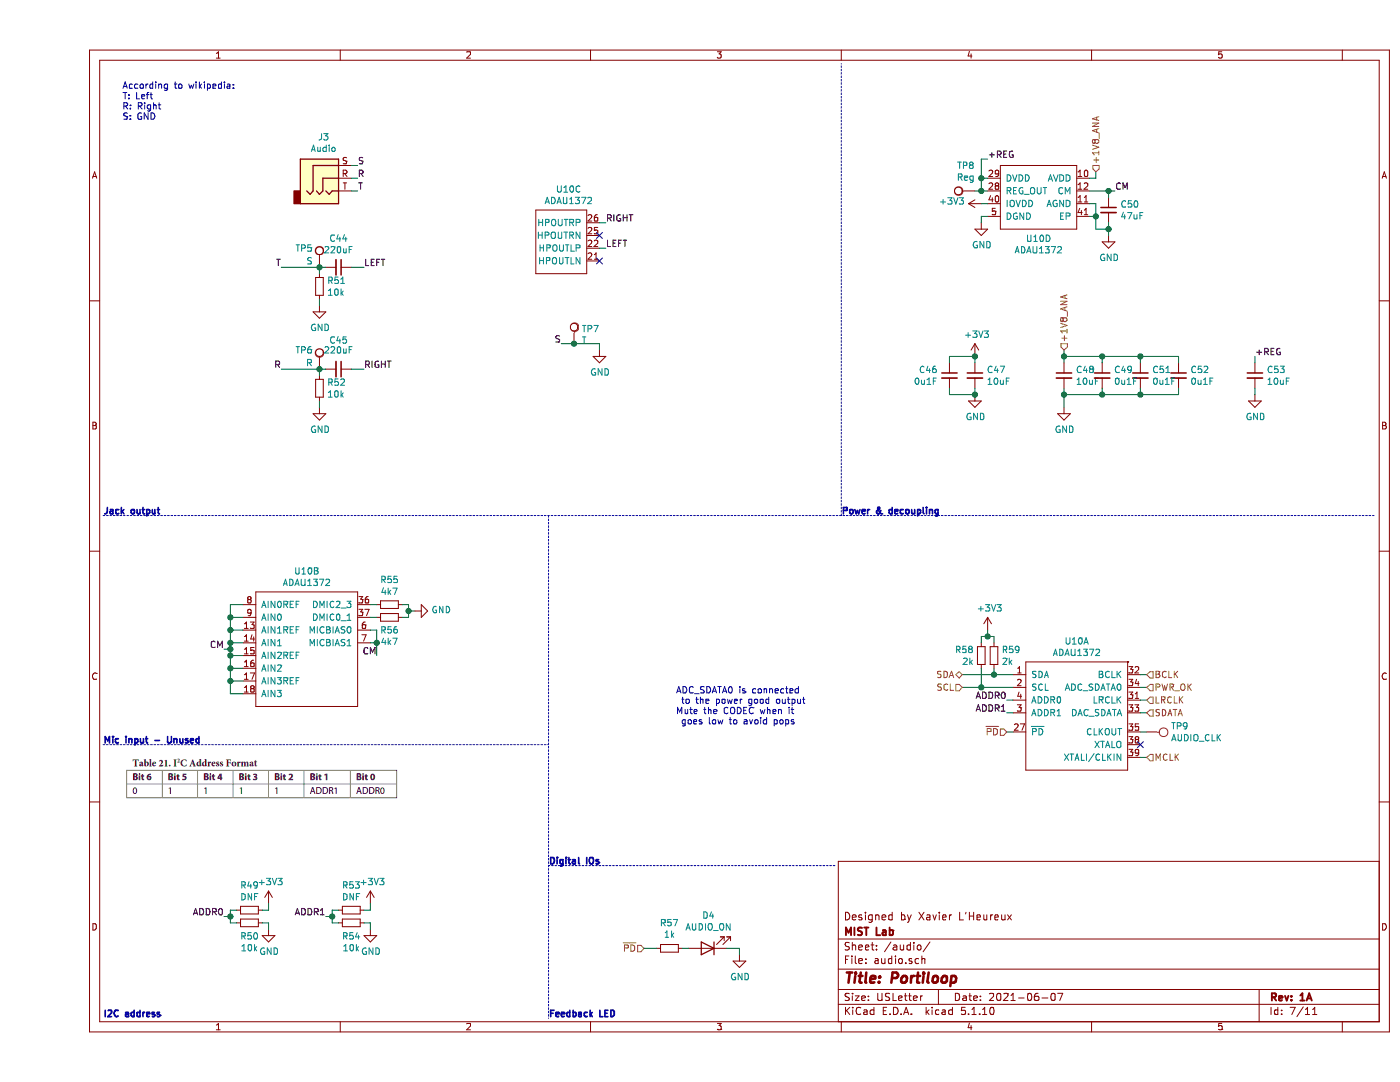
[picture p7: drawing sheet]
EESchema Schematic File Version 4
EELAYER 30 0
EELAYER END
$Descr USLetter 11000 8500
encoding utf-8
Sheet 7 11
Title "Portiloop"
Date "2021-06-07"
Rev "1A"
Comp "MIST Lab"
Comment1 "Designed by Xavier L'Heureux"
Comment2 ""
Comment3 ""
Comment4 ""
$EndDescr
Text Notes 650  950  0    50   ~ 0
According to wikipedia:\nT: Left\nR: Right\nS: GND
Text Label 4100 2700 2    50   ~ 0
S
Text Label 2550 2100 0    50   ~ 0
LEFT
Text Label 2500 1300 0    50   ~ 0
S
Text Label 2500 1400 0    50   ~ 0
R
Text Label 2500 1500 0    50   ~ 0
T
Wire Wire Line
	2500 1500 2450 1500
Wire Wire Line
	2450 1400 2500 1400
Wire Wire Line
	2500 1300 2450 1300
$Comp
L Device:C_Small C44
U 1 1
P 2350 2100
F 0 "C44" V 2121 2100 50  0000 C CNN
F 1 "220uF" V 2212 2100 50  0000 C CNN
F 2 "Capacitor_SMD:C_1210_3225Metric" H 2350 2100 50  0001 C CNN
F 3 "~" H 2350 2100 50  0001 C CNN
	1    2350 2100
	0    1    1    0   
$EndComp
$Comp
L Device:R_Small R51
U 1 1
P 2200 2250
F 0 "R51" H 2259 2296 50  0000 L CNN
F 1 "10k" H 2259 2205 50  0000 L CNN
F 2 "Resistor_SMD:R_0603_1608Metric" H 2200 2250 50  0001 C CNN
F 3 "~" H 2200 2250 50  0001 C CNN
	1    2200 2250
	1    0    0    -1  
$EndComp
Wire Wire Line
	2200 2150 2200 2100
Wire Wire Line
	2200 2100 2250 2100
Connection ~ 2200 2100
Wire Wire Line
	2200 2400 2200 2350
$Comp
L Connector:TestPoint TP5
U 1 1
P 2200 2100
F 0 "TP5" H 2150 2250 50  0000 R CNN
F 1 "S" H 2150 2150 50  0000 R CNN
F 2 "TestPoint:TestPoint_Pad_D1.0mm" H 2400 2100 50  0001 C CNN
F 3 "~" H 2400 2100 50  0001 C CNN
	1    2200 2100
	1    0    0    -1  
$EndComp
Wire Wire Line
	1900 2100 2200 2100
Text Label 1900 2900 2    50   ~ 0
R
Text Label 2550 2900 0    50   ~ 0
RIGHT
$Comp
L Device:C_Small C45
U 1 1
P 2350 2900
F 0 "C45" V 2121 2900 50  0000 C CNN
F 1 "220uF" V 2200 2900 50  0000 C CNN
F 2 "Capacitor_SMD:C_1210_3225Metric" H 2350 2900 50  0001 C CNN
F 3 "~" H 2350 2900 50  0001 C CNN
	1    2350 2900
	0    1    1    0   
$EndComp
$Comp
L Device:R_Small R52
U 1 1
P 2200 3050
F 0 "R52" H 2259 3096 50  0000 L CNN
F 1 "10k" H 2259 3005 50  0000 L CNN
F 2 "Resistor_SMD:R_0603_1608Metric" H 2200 3050 50  0001 C CNN
F 3 "~" H 2200 3050 50  0001 C CNN
	1    2200 3050
	1    0    0    -1  
$EndComp
Wire Wire Line
	2200 2950 2200 2900
Wire Wire Line
	2200 2900 2250 2900
Connection ~ 2200 2900
Wire Wire Line
	2200 3200 2200 3150
$Comp
L Connector:TestPoint TP7
U 1 1
P 4200 2700
F 0 "TP7" H 4258 2818 50  0000 L CNN
F 1 "T" H 4258 2727 50  0000 L CNN
F 2 "TestPoint:TestPoint_Pad_D1.0mm" H 4400 2700 50  0001 C CNN
F 3 "~" H 4400 2700 50  0001 C CNN
	1    4200 2700
	1    0    0    -1  
$EndComp
Wire Wire Line
	4200 2700 4400 2700
Wire Wire Line
	4400 2750 4400 2700
Connection ~ 4200 2700
Wire Wire Line
	1900 2900 2200 2900
$Comp
L Connector:TestPoint TP6
U 1 1
P 2200 2900
F 0 "TP6" H 2150 3050 50  0000 R CNN
F 1 "R" H 2150 2950 50  0000 R CNN
F 2 "TestPoint:TestPoint_Pad_D1.0mm" H 2400 2900 50  0001 C CNN
F 3 "~" H 2400 2900 50  0001 C CNN
	1    2200 2900
	1    0    0    -1  
$EndComp
$Comp
L Connector:AudioJack3 J3
U 1 1
P 2250 1400
F 0 "J3" H 2232 1725 50  0000 C CNN
F 1 "Audio" H 2232 1634 50  0000 C CNN
F 2 "Connector_Audio:Jack_3.5mm_CUI_SJ1-3533NG_Horizontal" H 2250 1400 50  0001 C CNN
F 3 "~" H 2250 1400 50  0001 C CNN
	1    2250 1400
	1    0    0    -1  
$EndComp
Text Notes 500  4050 0    50   ~ 10
Jack output
Text HLabel 7600 5750 0    50   Input ~ 0
~PD~
Wire Wire Line
	7600 5750 7650 5750
$Comp
L Device:C_Small C50
U 1 1
P 8400 1650
F 0 "C50" H 8492 1696 50  0000 L CNN
F 1 "47uF" H 8492 1605 50  0000 L CNN
F 2 "Capacitor_SMD:C_1210_3225Metric" H 8400 1650 50  0001 C CNN
F 3 "~" H 8400 1650 50  0001 C CNN
	1    8400 1650
	1    0    0    -1  
$EndComp
Wire Wire Line
	8250 1500 8400 1500
Wire Wire Line
	8400 1550 8400 1500
Wire Wire Line
	8400 1750 8400 1800
Wire Wire Line
	8400 1800 8300 1800
Wire Wire Line
	8300 1600 8250 1600
Connection ~ 8400 1800
Wire Wire Line
	8400 1800 8400 1850
Wire Wire Line
	8300 1600 8300 1700
$Comp
L power:GND #PWR078
U 1 1
P 7400 1750
F 0 "#PWR078" H 7400 1500 50  0001 C CNN
F 1 "GND" H 7405 1577 50  0000 C CNN
F 2 "" H 7400 1750 50  0001 C CNN
F 3 "" H 7400 1750 50  0001 C CNN
	1    7400 1750
	1    0    0    -1  
$EndComp
Wire Wire Line
	7400 1750 7400 1700
Wire Wire Line
	7400 1700 7450 1700
Wire Wire Line
	7450 1400 7400 1400
$Comp
L Connector:TestPoint TP8
U 1 1
P 7350 1500
F 0 "TP8" V 7545 1572 50  0000 C CNN
F 1 "Reg" V 7454 1572 50  0000 C CNN
F 2 "TestPoint:TestPoint_Pad_D1.0mm" H 7550 1500 50  0001 C CNN
F 3 "~" H 7550 1500 50  0001 C CNN
	1    7350 1500
	0    -1   -1   0   
$EndComp
Wire Wire Line
	8300 1350 8300 1400
Wire Wire Line
	8300 1400 8250 1400
Text HLabel 8300 1350 1    50   Input ~ 0
+1V8_ANA
Text HLabel 7250 5300 0    50   BiDi ~ 0
SDA
Text HLabel 7250 5400 0    50   Input ~ 0
SCL
$Comp
L Device:R_Small R59
U 1 1
P 7500 5150
F 0 "R59" H 7559 5196 50  0000 L CNN
F 1 "2k" H 7559 5105 50  0000 L CNN
F 2 "Resistor_SMD:R_0201_0603Metric" H 7500 5150 50  0001 C CNN
F 3 "~" H 7500 5150 50  0001 C CNN
	1    7500 5150
	1    0    0    -1  
$EndComp
Connection ~ 7500 5300
Wire Wire Line
	7500 5300 7650 5300
Wire Wire Line
	7500 5250 7500 5300
$Comp
L Device:R_Small R58
U 1 1
P 7400 5150
F 0 "R58" H 7342 5196 50  0000 R CNN
F 1 "2k" H 7342 5105 50  0000 R CNN
F 2 "Resistor_SMD:R_0201_0603Metric" H 7400 5150 50  0001 C CNN
F 3 "~" H 7400 5150 50  0001 C CNN
	1    7400 5150
	1    0    0    -1  
$EndComp
Wire Wire Line
	7250 5300 7500 5300
Wire Wire Line
	7400 5250 7400 5400
Connection ~ 7400 5400
Wire Wire Line
	7400 5400 7650 5400
Wire Wire Line
	7450 4950 7450 5000
Wire Wire Line
	7450 5000 7400 5000
Wire Wire Line
	7400 5000 7400 5050
Wire Wire Line
	7500 5050 7500 5000
Wire Wire Line
	7500 5000 7450 5000
Connection ~ 7450 5000
Wire Wire Line
	7250 5400 7400 5400
Text Label 7600 5500 2    50   ~ 0
ADDR0
Wire Wire Line
	7600 5500 7650 5500
Text Label 7600 5600 2    50   ~ 0
ADDR1
Wire Wire Line
	7600 5600 7650 5600
Text Label 1450 7200 2    50   ~ 0
ADDR0
$Comp
L Device:R_Small R49
U 1 1
P 1650 7150
F 0 "R49" V 1454 7150 50  0000 C CNN
F 1 "DNF" V 1545 7150 50  0000 C CNN
F 2 "Resistor_SMD:R_0603_1608Metric" H 1650 7150 50  0001 C CNN
F 3 "~" H 1650 7150 50  0001 C CNN
	1    1650 7150
	0    1    1    0   
$EndComp
Wire Wire Line
	1450 7200 1500 7200
Wire Wire Line
	1500 7200 1500 7150
Wire Wire Line
	1500 7150 1550 7150
Wire Wire Line
	1550 7250 1500 7250
Wire Wire Line
	1500 7250 1500 7200
Connection ~ 1500 7200
Wire Wire Line
	1750 7150 1800 7150
Wire Wire Line
	1800 7100 1800 7150
$Comp
L power:GND #PWR067
U 1 1
P 1800 7300
F 0 "#PWR067" H 1800 7050 50  0001 C CNN
F 1 "GND" H 1805 7127 50  0000 C CNN
F 2 "" H 1800 7300 50  0001 C CNN
F 3 "" H 1800 7300 50  0001 C CNN
	1    1800 7300
	1    0    0    -1  
$EndComp
Wire Wire Line
	1800 7300 1800 7250
Wire Wire Line
	1800 7250 1750 7250
Text Label 2250 7200 2    50   ~ 0
ADDR1
$Comp
L Device:R_Small R53
U 1 1
P 2450 7150
F 0 "R53" V 2254 7150 50  0000 C CNN
F 1 "DNF" V 2345 7150 50  0000 C CNN
F 2 "Resistor_SMD:R_0603_1608Metric" H 2450 7150 50  0001 C CNN
F 3 "~" H 2450 7150 50  0001 C CNN
	1    2450 7150
	0    1    1    0   
$EndComp
Wire Wire Line
	2250 7200 2300 7200
Wire Wire Line
	2300 7200 2300 7150
Wire Wire Line
	2300 7150 2350 7150
Wire Wire Line
	2350 7250 2300 7250
Wire Wire Line
	2300 7250 2300 7200
Connection ~ 2300 7200
Wire Wire Line
	2550 7150 2600 7150
Wire Wire Line
	2600 7100 2600 7150
$Comp
L power:GND #PWR071
U 1 1
P 2600 7300
F 0 "#PWR071" H 2600 7050 50  0001 C CNN
F 1 "GND" H 2605 7127 50  0000 C CNN
F 2 "" H 2600 7300 50  0001 C CNN
F 3 "" H 2600 7300 50  0001 C CNN
	1    2600 7300
	1    0    0    -1  
$EndComp
Wire Wire Line
	2600 7300 2600 7250
Wire Wire Line
	2600 7250 2550 7250
Text Notes 500  8000 0    50   ~ 10
I2C address
Text Label 4450 1950 0    50   ~ 0
LEFT
Wire Wire Line
	4450 1950 4400 1950
Text Label 4450 1750 0    50   ~ 0
RIGHT
Wire Wire Line
	4450 1750 4400 1750
NoConn ~ 4400 1850
NoConn ~ 4400 2050
Text Notes 500  5850 0    50   ~ 10
Mic input - Unused
Text Notes 4000 6800 0    50   ~ 10
Digital IOs
Text Notes 6300 4050 0    50   ~ 10
Power & decoupling
$Comp
L power:GND #PWR076
U 1 1
P 7350 3100
F 0 "#PWR076" H 7350 2850 50  0001 C CNN
F 1 "GND" H 7355 2927 50  0000 C CNN
F 2 "" H 7350 3100 50  0001 C CNN
F 3 "" H 7350 3100 50  0001 C CNN
	1    7350 3100
	1    0    0    -1  
$EndComp
$Comp
L Device:C_Small C47
U 1 1
P 7350 2950
F 0 "C47" H 7442 2996 50  0000 L CNN
F 1 "10uF" H 7442 2905 50  0000 L CNN
F 2 "Capacitor_SMD:C_0603_1608Metric" H 7350 2950 50  0001 C CNN
F 3 "~" H 7350 2950 50  0001 C CNN
	1    7350 2950
	1    0    0    -1  
$EndComp
Wire Wire Line
	7350 3050 7350 3100
Wire Wire Line
	7350 2850 7350 2800
$Comp
L Device:C_Small C48
U 1 1
P 8050 2950
F 0 "C48" H 8142 2996 50  0000 L CNN
F 1 "10uF" H 8142 2905 50  0000 L CNN
F 2 "Capacitor_SMD:C_0603_1608Metric" H 8050 2950 50  0001 C CNN
F 3 "~" H 8050 2950 50  0001 C CNN
	1    8050 2950
	1    0    0    -1  
$EndComp
Wire Wire Line
	8050 3050 8050 3100
Text HLabel 8050 2750 1    50   Input ~ 0
+1V8_ANA
Wire Wire Line
	8050 2750 8050 2800
$Comp
L Device:C_Small C49
U 1 1
P 8350 2950
F 0 "C49" H 8442 2996 50  0000 L CNN
F 1 "0u1F" H 8442 2905 50  0000 L CNN
F 2 "Capacitor_SMD:C_0201_0603Metric" H 8350 2950 50  0001 C CNN
F 3 "~" H 8350 2950 50  0001 C CNN
	1    8350 2950
	1    0    0    -1  
$EndComp
$Comp
L Device:C_Small C51
U 1 1
P 8650 2950
F 0 "C51" H 8742 2996 50  0000 L CNN
F 1 "0u1F" H 8742 2905 50  0000 L CNN
F 2 "Capacitor_SMD:C_0201_0603Metric" H 8650 2950 50  0001 C CNN
F 3 "~" H 8650 2950 50  0001 C CNN
	1    8650 2950
	1    0    0    -1  
$EndComp
$Comp
L Device:C_Small C52
U 1 1
P 8950 2950
F 0 "C52" H 9042 2996 50  0000 L CNN
F 1 "0u1F" H 9042 2905 50  0000 L CNN
F 2 "Capacitor_SMD:C_0201_0603Metric" H 8950 2950 50  0001 C CNN
F 3 "~" H 8950 2950 50  0001 C CNN
	1    8950 2950
	1    0    0    -1  
$EndComp
Wire Wire Line
	8950 3050 8950 3100
Wire Wire Line
	8950 3100 8650 3100
Connection ~ 8050 3100
Wire Wire Line
	8350 3100 8350 3050
Connection ~ 8350 3100
Wire Wire Line
	8350 3100 8050 3100
Wire Wire Line
	8650 3050 8650 3100
Connection ~ 8650 3100
Wire Wire Line
	8650 3100 8350 3100
Wire Wire Line
	8050 2800 8350 2800
Wire Wire Line
	8950 2800 8950 2850
Connection ~ 8050 2800
Wire Wire Line
	8050 2800 8050 2850
Wire Wire Line
	8650 2850 8650 2800
Connection ~ 8650 2800
Wire Wire Line
	8650 2800 8950 2800
Wire Wire Line
	8350 2800 8350 2850
Connection ~ 8350 2800
Wire Wire Line
	8350 2800 8650 2800
Text Label 7450 1250 0    50   ~ 0
+REG
Wire Wire Line
	7450 1250 7400 1250
Wire Wire Line
	7400 1250 7400 1400
Connection ~ 7400 1400
Text Label 9550 2800 0    50   ~ 0
+REG
$Comp
L Device:C_Small C53
U 1 1
P 9550 2950
F 0 "C53" H 9642 2996 50  0000 L CNN
F 1 "10uF" H 9642 2905 50  0000 L CNN
F 2 "Capacitor_SMD:C_0603_1608Metric" H 9550 2950 50  0001 C CNN
F 3 "~" H 9550 2950 50  0001 C CNN
	1    9550 2950
	1    0    0    -1  
$EndComp
Wire Wire Line
	9550 2800 9550 2850
$Comp
L power:GND #PWR082
U 1 1
P 9550 3100
F 0 "#PWR082" H 9550 2850 50  0001 C CNN
F 1 "GND" H 9555 2927 50  0000 C CNN
F 2 "" H 9550 3100 50  0001 C CNN
F 3 "" H 9550 3100 50  0001 C CNN
	1    9550 3100
	1    0    0    -1  
$EndComp
Wire Wire Line
	9550 3100 9550 3050
Wire Wire Line
	8050 3100 8050 3200
Text HLabel 8700 5600 2    50   Input ~ 0
SDATA
Wire Wire Line
	8700 5600 8650 5600
Text HLabel 8700 5500 2    50   Input ~ 0
LRCLK
Wire Wire Line
	8700 5500 8650 5500
Text HLabel 8700 5300 2    50   Input ~ 0
BCLK
Wire Wire Line
	8700 5300 8650 5300
$Comp
L Connector:TestPoint TP9
U 1 1
P 8700 5750
F 0 "TP9" V 8654 5938 50  0000 L CNN
F 1 "AUDIO_CLK" V 8745 5938 50  0000 L CNN
F 2 "TestPoint:TestPoint_Pad_D1.0mm" H 8900 5750 50  0001 C CNN
F 3 "~" H 8900 5750 50  0001 C CNN
	1    8700 5750
	0    1    1    0   
$EndComp
Wire Wire Line
	8700 5750 8650 5750
$Comp
L Device:LED D4
U 1 1
P 5250 7450
F 0 "D4" H 5243 7195 50  0000 C CNN
F 1 "AUDIO_ON" H 5243 7286 50  0000 C CNN
F 2 "LED_SMD:LED_0603_1608Metric" H 5250 7450 50  0001 C CNN
F 3 "~" H 5250 7450 50  0001 C CNN
	1    5250 7450
	-1   0    0    1   
$EndComp
Text HLabel 4750 7450 0    50   Input ~ 0
~PD~
$Comp
L Device:R_Small R57
U 1 1
P 4950 7450
F 0 "R57" V 5146 7450 50  0000 C CNN
F 1 "1k" V 5055 7450 50  0000 C CNN
F 2 "Resistor_SMD:R_0402_1005Metric" H 4950 7450 50  0001 C CNN
F 3 "~" H 4950 7450 50  0001 C CNN
	1    4950 7450
	0    -1   -1   0   
$EndComp
Wire Wire Line
	5050 7450 5100 7450
$Comp
L power:GND #PWR074
U 1 1
P 5500 7500
F 0 "#PWR074" H 5500 7250 50  0001 C CNN
F 1 "GND" H 5505 7327 50  0000 C CNN
F 2 "" H 5500 7500 50  0001 C CNN
F 3 "" H 5500 7500 50  0001 C CNN
	1    5500 7500
	1    0    0    -1  
$EndComp
Wire Wire Line
	5400 7450 5500 7450
Wire Wire Line
	5500 7500 5500 7450
Wire Wire Line
	4750 7450 4850 7450
Text Notes 4000 8000 0    50   ~ 10
Feedback LED
Wire Notes Line
	500  5850 4000 5850
Wire Notes Line
	4000 4050 4000 8000
$Comp
L Device:R_Small R50
U 1 1
P 1650 7250
F 0 "R50" V 1754 7250 50  0000 C CNN
F 1 "10k" V 1845 7250 50  0000 C CNN
F 2 "Resistor_SMD:R_0603_1608Metric" H 1650 7250 50  0001 C CNN
F 3 "~" H 1650 7250 50  0001 C CNN
	1    1650 7250
	0    1    1    0   
$EndComp
$Comp
L Device:R_Small R54
U 1 1
P 2450 7250
F 0 "R54" V 2554 7250 50  0000 C CNN
F 1 "10k" V 2645 7250 50  0000 C CNN
F 2 "Resistor_SMD:R_0603_1608Metric" H 2450 7250 50  0001 C CNN
F 3 "~" H 2450 7250 50  0001 C CNN
	1    2450 7250
	0    1    1    0   
$EndComp
Wire Notes Line
	500  4050 10500 4050
Wire Wire Line
	7400 1600 7450 1600
$Comp
L power:GND #PWR081
U 1 1
P 8400 1850
F 0 "#PWR081" H 8400 1600 50  0001 C CNN
F 1 "GND" H 8405 1677 50  0000 C CNN
F 2 "" H 8400 1850 50  0001 C CNN
F 3 "" H 8400 1850 50  0001 C CNN
	1    8400 1850
	1    0    0    -1  
$EndComp
$Comp
L power:GND #PWR080
U 1 1
P 8050 3200
F 0 "#PWR080" H 8050 2950 50  0001 C CNN
F 1 "GND" H 8055 3027 50  0000 C CNN
F 2 "" H 8050 3200 50  0001 C CNN
F 3 "" H 8050 3200 50  0001 C CNN
	1    8050 3200
	1    0    0    -1  
$EndComp
$Comp
L power:GND #PWR073
U 1 1
P 4400 2750
F 0 "#PWR073" H 4400 2500 50  0001 C CNN
F 1 "GND" H 4405 2577 50  0000 C CNN
F 2 "" H 4400 2750 50  0001 C CNN
F 3 "" H 4400 2750 50  0001 C CNN
	1    4400 2750
	1    0    0    -1  
$EndComp
$Comp
L power:GND #PWR068
U 1 1
P 2200 2400
F 0 "#PWR068" H 2200 2150 50  0001 C CNN
F 1 "GND" H 2205 2227 50  0000 C CNN
F 2 "" H 2200 2400 50  0001 C CNN
F 3 "" H 2200 2400 50  0001 C CNN
	1    2200 2400
	1    0    0    -1  
$EndComp
$Comp
L power:GND #PWR069
U 1 1
P 2200 3200
F 0 "#PWR069" H 2200 2950 50  0001 C CNN
F 1 "GND" H 2205 3027 50  0000 C CNN
F 2 "" H 2200 3200 50  0001 C CNN
F 3 "" H 2200 3200 50  0001 C CNN
	1    2200 3200
	1    0    0    -1  
$EndComp
Wire Wire Line
	2450 2100 2550 2100
Wire Wire Line
	2450 2900 2550 2900
Wire Wire Line
	1600 5050 1500 5050
Wire Wire Line
	1500 5050 1500 4950
Connection ~ 1500 4950
Wire Wire Line
	1500 4950 1600 4950
Wire Wire Line
	1500 4950 1500 4850
Wire Wire Line
	1500 4850 1500 4750
Connection ~ 1500 4850
Wire Wire Line
	1600 4850 1500 4850
Wire Wire Line
	1500 4750 1600 4750
Wire Wire Line
	2650 4850 2600 4850
Wire Wire Line
	2650 4750 2600 4750
$Comp
L power:GND #PWR072
U 1 1
P 2950 4800
F 0 "#PWR072" H 2950 4550 50  0001 C CNN
F 1 "GND" V 2955 4672 50  0000 R CNN
F 2 "" H 2950 4800 50  0001 C CNN
F 3 "" H 2950 4800 50  0001 C CNN
	1    2950 4800
	0    -1   -1   0   
$EndComp
Connection ~ 2900 4800
Wire Wire Line
	2900 4750 2900 4800
Wire Wire Line
	2850 4750 2900 4750
Wire Wire Line
	2900 4850 2850 4850
Wire Wire Line
	2900 4800 2900 4850
Wire Wire Line
	2900 4800 2950 4800
$Comp
L Device:R_Small R56
U 1 1
P 2750 4850
F 0 "R56" V 2646 4850 50  0000 C CNN
F 1 "4k7" V 2555 4850 50  0000 C CNN
F 2 "Resistor_SMD:R_0201_0603Metric" H 2750 4850 50  0001 C CNN
F 3 "~" H 2750 4850 50  0001 C CNN
	1    2750 4850
	0    1    -1   0   
$EndComp
$Comp
L Device:R_Small R55
U 1 1
P 2750 4750
F 0 "R55" V 2554 4750 50  0000 C CNN
F 1 "4k7" V 2645 4750 50  0000 C CNN
F 2 "Resistor_SMD:R_0201_0603Metric" H 2750 4750 50  0001 C CNN
F 3 "~" H 2750 4750 50  0001 C CNN
	1    2750 4750
	0    1    1    0   
$EndComp
Text Label 1900 2100 2    50   ~ 0
T
Wire Wire Line
	4100 2700 4200 2700
$Comp
L components:ADAU1372 U10
U 1 1
P 8150 5650
F 0 "U10" H 8150 6265 50  0000 C CNN
F 1 "ADAU1372" H 8150 6174 50  0000 C CNN
F 2 "Package_DFN_QFN:QFN-40-1EP_6x6mm_P0.5mm_EP4.6x4.6mm" H 8200 6650 50  0001 C CNN
F 3 "" H 8200 6650 50  0001 C CNN
	1    8150 5650
	1    0    0    -1  
$EndComp
$Comp
L components:ADAU1372 U10
U 2 1
P 2100 4900
F 0 "U10" H 2100 5315 50  0000 C CNN
F 1 "ADAU1372" H 2100 5224 50  0000 C CNN
F 2 "Package_DFN_QFN:QFN-40-1EP_6x6mm_P0.5mm_EP4.6x4.6mm" H 2150 5900 50  0001 C CNN
F 3 "" H 2150 5900 50  0001 C CNN
	2    2100 4900
	1    0    0    -1  
$EndComp
$Comp
L components:ADAU1372 U10
U 3 1
P 4100 1850
F 0 "U10" H 4158 2215 50  0000 C CNN
F 1 "ADAU1372" H 4158 2124 50  0000 C CNN
F 2 "Package_DFN_QFN:QFN-40-1EP_6x6mm_P0.5mm_EP4.6x4.6mm" H 4150 2850 50  0001 C CNN
F 3 "" H 4150 2850 50  0001 C CNN
	3    4100 1850
	1    0    0    -1  
$EndComp
$Comp
L components:ADAU1372 U10
U 4 1
P 7850 1550
F 0 "U10" H 7850 1227 50  0000 C CNN
F 1 "ADAU1372" H 7850 1136 50  0000 C CNN
F 2 "Package_DFN_QFN:QFN-40-1EP_6x6mm_P0.5mm_EP4.6x4.6mm" H 7900 2550 50  0001 C CNN
F 3 "" H 7900 2550 50  0001 C CNN
	4    7850 1550
	1    0    0    -1  
$EndComp
Wire Wire Line
	8250 1700 8300 1700
Connection ~ 8300 1700
Wire Wire Line
	8300 1700 8300 1800
$Comp
L Device:C_Small C46
U 1 1
P 7150 2950
F 0 "C46" H 7059 2996 50  0000 R CNN
F 1 "0u1F" H 7059 2905 50  0000 R CNN
F 2 "Capacitor_SMD:C_0201_0603Metric" H 7150 2950 50  0001 C CNN
F 3 "~" H 7150 2950 50  0001 C CNN
	1    7150 2950
	1    0    0    -1  
$EndComp
Text HLabel 8700 5400 2    50   Input ~ 0
PWR_OK
Text Notes 5000 5700 0    50   ~ 0
ADC_SDATA0 is connected\n to the power good output\nMute the CODEC when it\n goes low to avoid pops
Wire Wire Line
	1600 5450 1500 5450
Wire Wire Line
	1500 5050 1500 5100
Connection ~ 1500 5050
Wire Wire Line
	1600 5350 1500 5350
Connection ~ 1500 5350
Wire Wire Line
	1500 5350 1500 5450
Wire Wire Line
	1500 5250 1600 5250
Connection ~ 1500 5250
Wire Wire Line
	1500 5250 1500 5350
Wire Wire Line
	1600 5150 1500 5150
Connection ~ 1500 5150
Wire Wire Line
	1500 5150 1500 5250
Wire Wire Line
	1500 5100 1450 5100
Connection ~ 1500 5100
Wire Wire Line
	1500 5100 1500 5150
Text Label 1450 5100 2    50   ~ 0
CM
Wire Wire Line
	2600 4950 2650 4950
Wire Wire Line
	2650 4950 2650 5050
Wire Wire Line
	2650 5050 2600 5050
Text Label 2650 5150 2    50   ~ 0
CM
Wire Wire Line
	2650 5150 2650 5050
Connection ~ 2650 5050
Text Label 8450 1500 0    50   ~ 0
CM
Wire Wire Line
	8450 1500 8400 1500
Connection ~ 8400 1500
Wire Wire Line
	7400 1400 7400 1500
Connection ~ 7400 1500
Wire Wire Line
	7400 1500 7450 1500
Wire Wire Line
	7350 1500 7400 1500
$Comp
L power:+3V3 #PWR075
U 1 1
P 7350 2800
F 0 "#PWR075" H 7350 2650 50  0001 C CNN
F 1 "+3V3" H 7365 2973 50  0000 C CNN
F 2 "" H 7350 2800 50  0001 C CNN
F 3 "" H 7350 2800 50  0001 C CNN
	1    7350 2800
	1    0    0    -1  
$EndComp
$Comp
L power:+3V3 #PWR079
U 1 1
P 7450 4950
F 0 "#PWR079" H 7450 4800 50  0001 C CNN
F 1 "+3V3" H 7465 5123 50  0000 C CNN
F 2 "" H 7450 4950 50  0001 C CNN
F 3 "" H 7450 4950 50  0001 C CNN
	1    7450 4950
	1    0    0    -1  
$EndComp
$Comp
L power:+3V3 #PWR077
U 1 1
P 7400 1600
F 0 "#PWR077" H 7400 1450 50  0001 C CNN
F 1 "+3V3" V 7415 1728 50  0000 L CNN
F 2 "" H 7400 1600 50  0001 C CNN
F 3 "" H 7400 1600 50  0001 C CNN
	1    7400 1600
	0    -1   -1   0   
$EndComp
Wire Wire Line
	7150 2850 7150 2800
Wire Wire Line
	7150 2800 7350 2800
Connection ~ 7350 2800
Wire Wire Line
	7350 3100 7150 3100
Wire Wire Line
	7150 3100 7150 3050
Connection ~ 7350 3100
$Comp
L power:+3V3 #PWR066
U 1 1
P 1800 7100
F 0 "#PWR066" H 1800 6950 50  0001 C CNN
F 1 "+3V3" H 1815 7273 50  0000 C CNN
F 2 "" H 1800 7100 50  0001 C CNN
F 3 "" H 1800 7100 50  0001 C CNN
	1    1800 7100
	1    0    0    -1  
$EndComp
$Comp
L power:+3V3 #PWR070
U 1 1
P 2600 7100
F 0 "#PWR070" H 2600 6950 50  0001 C CNN
F 1 "+3V3" H 2615 7273 50  0000 C CNN
F 2 "" H 2600 7100 50  0001 C CNN
F 3 "" H 2600 7100 50  0001 C CNN
	1    2600 7100
	1    0    0    -1  
$EndComp
Wire Wire Line
	8700 5950 8650 5950
Wire Wire Line
	8700 5400 8650 5400
Wire Notes Line
	6300 4050 6300 500 
Wire Notes Line
	6250 6800 4000 6800
NoConn ~ 8650 5850
Text HLabel 8700 5950 2    50   Input ~ 0
MCLK
$EndSCHEMATC
